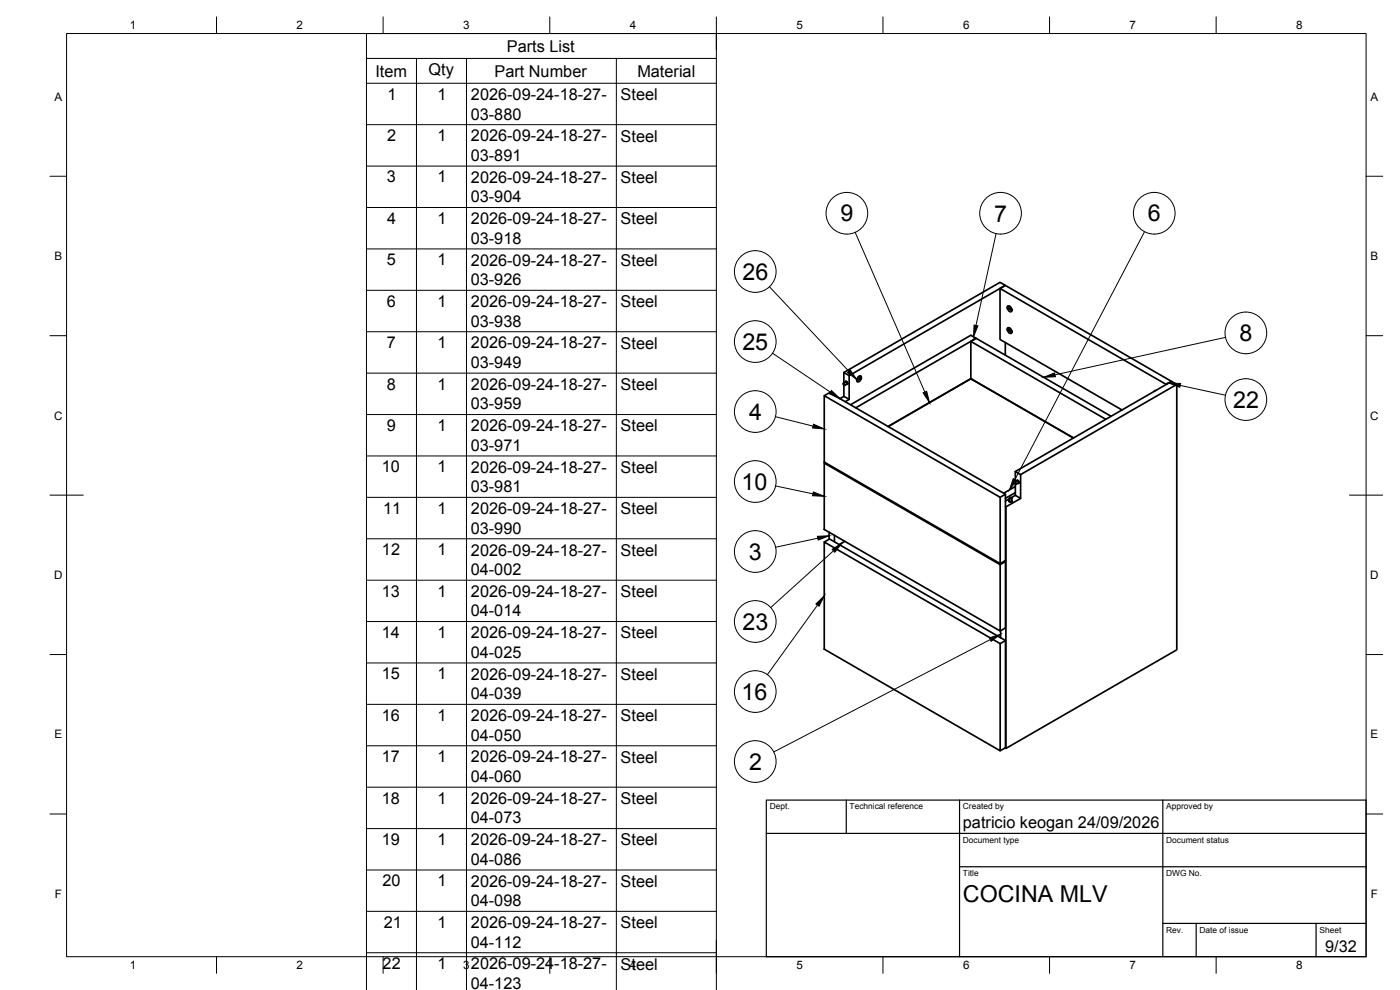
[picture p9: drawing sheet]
<svg xmlns="http://www.w3.org/2000/svg" width="420mm" height="297mm" viewBox="0 0 420 297" stroke-linecap="round" stroke-linejoin="round" font-family="sans-serif">
<!-- layer: Visible -->
<g fill="none" stroke="#000" stroke-width=".51">
<path d="M300.1 86.6l1.6-1 49.9 28.8-1.6 .9-49.9-28.7v15.3l36.6 21.1M302.3 98.9l.7 1.1h.4l.2-.3M302.3 92.4l.7 1.1h.4l.2-.3M302.4 98.9l1.3 .8v-.3l-1.4-.7 .2-.4 .5 .1 .6 1M302.4 92.4l1.3 .8M302.4 92.2l1.3 .8M302.4 98.7v.2M302.4 98.9l1.3 .6M302.5 98.8h.1M302.5 92.3h.1M302.6 98.3l-.1 .1M302.6 91.8h-.1"/>
<path d="M303.5 100h-.1M303.5 93.5h-.1M303.6 92.9l-.4-.8-.5-.3-.3 .1-.1 .2 1.4 .8v.2M247.4 118.7l52.8 30.5v19.9l-52.8-30.5zM247.4 118.7l1.6-.9 52.8 30.5v19.9l-1.6 .9M252 119.5l.2 .2M253.1 115l.8-.4 .3 .2v.4l-.8 .4M253.3 111.8l1.5 .9v7.1l-1.5-.9-1.2 .7M253.3 111.8l46.8-27.1 1.6 .9-46.9 27.1M253.3 111.8v3.1M253.3 115.6v3.3M253.7 114.7l.2-.3 .4 .4v.4l-.2 .1a.37 .37 0 0 0 .2-.6 .37 .37 0 0 0-.6 0"/>
<path d="M253.9 114.4l-.1 .1M254.4 115.3h-.1M254.8 119.8l-1.1 .7M257.3 114.5h.1M258.3 112.8v.1M258.3 113.3h.1M258.4 113.2l-1.3 .8M258.5 113.2l-1.4 .7v.3l1.3-.8M258.5 113.2l-.2-.4-.5 .1-.6 1M258.5 113.4l-.7 1.1h-.4l-.2-.3M291.3 113.6v.1M291.4 113.6v-11.2l40.5 23.4"/>
<path d="M291.4 102.4l1.5-.9 40.5 23.4M291.4 113.6l-24.9 14.4M291.4 113.6l30.8 17.8M291.8 113.9h.1M301.7 102.8v3.8M346.6 117.2h-.1M346.7 117.2l-.3 .2M353.2 115.3v79.7l-51.3 29.6v-72.5M247.4 138.9l52.8 30.5v19.9l-52.8-30.4zM247.6 138.8l-.2 .1M255.2 121.4l36.2-20.8 1.5 .9-36.1 20.9M266.6 128l24.8-14.3 30.7 17.7"/>
<path d="M248.8 159.7v2.1M301.8 148.3l-1.6 .9M302.8 150.3l.2-.1-.1 .2 .5 .2 .4-.2-.1-.2a.43 .43 0 0 1-.4 .5 .43 .43 0 0 1-.5-.4zM302.8 150.4h.1M303 149.4v.9l.3 .2 .4-.2v-.9M303 149.6l-1.2 .7M303.1 149.3l.6 .1-.5 .2-.2-.2zM303.8 150.4h.1M304.5 144.7l.8-.4 .4 .2v.4l-.8 .5M304.7 141.5l1.6 .9v7.1l-1.6-.9M304.7 141.5l46.9-27.1 1.6 .9-46.9 27.1M304.7 141.5v3.1"/>
<path d="M304.7 145.3v3.3M304.7 148.6l-1.1 .7M304.7 146l-3.5 2M304.7 147.8l-2.9 1.7M305.2 144.4l.1-.2 .5 .4v.3l-.3 .1a.37 .37 0 0 0 .2-.6 .37 .37 0 0 0-.5 0M305.4 144.1l-.1 .1M305.8 145h.1M306.3 149.5l-4.5 2.5M247.4 162.6l52.8 30.5v32.2l-52.8-30.5zM247.4 162.6l1.6-.9 52.8 30.5v32.2l-1.6 .9M250.4 160.6v1.9M253.6 162.4l-1.7 1"/>
<path d="M301.5 168.3l.3 .2v19.9l-1.6 .9M301.8 168.5l-1.6 .9M300.3 189.3v2.1M301.8 192.2l-1.6 .9M301.6 224.4l.3 .2"/>
<circle cx="253.3" cy="115.3" r=".26"/>
<circle cx="304.8" cy="145" r=".26"/>
</g>
<!-- layer: Visible Narrow -->
<path d="M302.4 98.9h.1M302.4 92.4h.1M302.6 91.8l.7 .2 .4 .9M302.6 98.3l.7 .2 .4 .9M303.7 93.1l-.2 .4M303.7 99.7h.1M303.7 99.7l-.2 .3M257.1 114.2h.1M257.1 114.2l.2 .3M258.3 112.8l-.7 .2-.5 .9M258.4 113.4h.1M346.8 117.2h-.2" fill="none" stroke="#000" stroke-width=".3"/>
<!-- layer: BORDER -->
<g fill="none" stroke="#000" stroke-width=".3">
<path d="M20 10.1h390v276.9h-390zM65 5.1v5M115 5.1v5M165 5.1v5M215 5.1v10M265 5.1v5M315 5.1v5M365 5.1v5M15 52.9h5M410 52.9h5M15 100.7h5M410 100.7h5"/>
<path d="M15 148.6h10M405 148.6h10M15 196.4h5M410 196.4h5M15 244.2h5M410 244.2h5M65 287v5M115 287v5M165 287v5M215 282.1v9.9M265 287v5M315 287v5"/>
<path d="M365 287v5"/>
</g>
<!-- layer: TITLEBLOCK -->
<path d="M230 240.1h180v46.9h-180zM230 250h180M254 240.1v9.9M288 240.1v46.9M349 240.1v46.9M288 260.1h122M349 277.1h61M359 277.1v9.9M395 277.1v9.9" fill="none" stroke="#000" stroke-width=".36"/>
<!-- layer: Parts Lists -->
<g fill="none" stroke="#000" stroke-width=".3">
<path d="M110 17.5h105M125 17.5v279.5M140 17.5v279.5M185 17.5v279.5M110 25h105M110 37.4h105M110 49.8h105M110 62.3h105M110 74.7h105M110 87.1h105M110 99.5h105M110 112h105"/>
<path d="M110 124.4h105M110 136.8h105M110 149.2h105M110 161.7h105M110 174.1h105M110 186.5h105M110 198.9h105M110 211.3h105M110 223.8h105M110 236.2h105M110 248.6h105M110 261h105"/>
<path d="M110 273.4h105M110 297v-286.9h105v286.9M110 285.9h105"/>
</g>
<!-- layer: Balloons -->
<g fill="none" stroke="#000" stroke-width=".3">
<circle cx="254.2" cy="64" r="6.3"/>
<circle cx="300.3" cy="64" r="6.3"/>
<circle cx="346.4" cy="64" r="6.3"/>
<circle cx="226.7" cy="81.5" r="6.3"/>
<circle cx="373.9" cy="99.9" r="6.3"/>
<circle cx="226.7" cy="102.5" r="6.3"/>
<circle cx="373.9" cy="119.9" r="6.3"/>
<circle cx="226.7" cy="123.5" r="6.3"/>
<circle cx="226.7" cy="144.5" r="6.3"/>
<circle cx="226.7" cy="165.5" r="6.3"/>
<circle cx="226.7" cy="186.5" r="6.3"/>
<circle cx="226.7" cy="207.5" r="6.3"/>
<circle cx="226.7" cy="228.5" r="6.3"/>
</g>
<!-- layer: 0 -->
<g fill="#000" stroke="#000" stroke-width=".3">
<path d="M292.3 97.5l1.2 .3-1.3 3.3zM249.5 117.2l2.6 2.4-3.2-1.5zM254.3 111.8l.9-.8 2 2.9zM277 117.9l1.1-.5 .9 3.4zM313.2 113.2l3.3-1.3 .2 1.1zM350.8 114.9l3.5 .2-.2 1.1zM244.1 127.3l3.3 1.4-3.5-.3zM244.1 147.6l3.3 1.3-3.6-.2zM304.1 143.6l1 .6-2.1 2.8zM245.3 160.9l3.6-.2-3.3 1.3zM249.7 164.8l3-1.9-2.2 2.8zM244.9 181.2l2.5-2.5-1.6 3.2z"/>
<path d="M296.9 191.4l3.4-1.1-2.8 2.1z"/>
</g>
<g fill="none" stroke="#000" stroke-width=".3">
<path d="M256.6 69.7l21 47.9M298.9 70.1l-6 27.5M343.5 69.5l-38.9 74.4M230.9 86l23.8 25.4M231.8 106l17.4 11.7M354.2 115.6l13.6 3M367.8 101.2l-51.2 11.3M232.7 125l11.3 2.9M232.7 145.8l11.3 2.4M245.4 161.5l-12.7 2.7M250.1 165.3l-18.8 17M245.3 181.6l-15 20.8"/>
<path d="M297.2 191.9l-65 33.7"/>
</g>
<g font-size="7">
<text x="252.2" y="66.4">9</text>
<text x="298.3" y="66.5">7</text>
<text x="344.5" y="66.4">6</text>
<text x="222.8" y="84">26</text>
<text x="222.8" y="105">25</text>
<text x="372" y="102.4">8</text>
<text x="224.8" y="126">4</text>
<text x="370.1" y="122.4">22</text>
<text x="222.5" y="147">10</text>
<text x="224.7" y="168">3</text>
<text x="222.8" y="189">23</text>
<text x="222.5" y="210">16</text>
<text x="224.8" y="231">2</text>
<text x="289" y="270.6">COCINA MLV</text>
</g>
<g font-size="4.9">
<text x="152.1" y="15.5">Parts List</text>
<text x="112.7" y="23">Item</text>
<text x="128.6" y="22.5">Qty</text>
<text x="148.4" y="23">Part Number</text>
<text x="191.3" y="23">Material</text>
<text x="116.3" y="29.9">1</text>
<text x="131.3" y="29.9">1</text>
<text x="141.3" y="35.9">03-880</text>
<text x="141.4" y="30">2026-09-24-18-27-</text>
<text x="186.3" y="30">Steel</text>
<text x="116.2" y="42.3">2</text>
<text x="131.3" y="42.3">1</text>
<text x="141.4" y="42.4">2026-09-24-18-27-</text>
<text x="186.3" y="42.5">Steel</text>
<text x="141.3" y="48.3">03-891</text>
<text x="116.1" y="54.7">3</text>
<text x="131.3" y="54.7">1</text>
<text x="141.4" y="54.8">2026-09-24-18-27-</text>
<text x="186.3" y="54.9">Steel</text>
<text x="141.3" y="60.7">03-904</text>
<text x="116.2" y="67.2">4</text>
<text x="131.3" y="67.2">1</text>
<text x="141.4" y="67.3">2026-09-24-18-27-</text>
<text x="186.3" y="67.3">Steel</text>
<text x="141.3" y="73.1">03-918</text>
<text x="116.1" y="79.6">5</text>
<text x="131.3" y="79.6">1</text>
<text x="141.4" y="79.7">2026-09-24-18-27-</text>
<text x="186.3" y="79.7">Steel</text>
<text x="141.3" y="85.5">03-926</text>
<text x="116.1" y="92">6</text>
<text x="131.3" y="92">1</text>
<text x="141.4" y="92.1">2026-09-24-18-27-</text>
<text x="186.3" y="92.2">Steel</text>
<text x="141.3" y="98">03-938</text>
<text x="116.1" y="104.4">7</text>
<text x="131.3" y="104.4">1</text>
<text x="141.4" y="104.5">2026-09-24-18-27-</text>
<text x="186.3" y="104.6">Steel</text>
<text x="141.3" y="110.4">03-949</text>
<text x="116.1" y="116.9">8</text>
<text x="131.3" y="116.9">1</text>
<text x="141.4" y="117">2026-09-24-18-27-</text>
<text x="186.3" y="117">Steel</text>
<text x="141.3" y="122.8">03-959</text>
<text x="116.1" y="129.3">9</text>
<text x="131.3" y="129.3">1</text>
<text x="141.4" y="129.4">2026-09-24-18-27-</text>
<text x="186.3" y="129.4">Steel</text>
<text x="141.3" y="135.2">03-971</text>
<text x="114.6" y="141.7">10</text>
<text x="131.3" y="141.7">1</text>
<text x="141.4" y="141.8">2026-09-24-18-27-</text>
<text x="186.3" y="141.9">Steel</text>
<text x="141.3" y="147.7">03-981</text>
<text x="115" y="154.1">11</text>
<text x="131.3" y="154.1">1</text>
<text x="141.4" y="154.2">2026-09-24-18-27-</text>
<text x="186.3" y="154.3">Steel</text>
<text x="141.3" y="160.1">03-990</text>
<text x="114.6" y="166.6">12</text>
<text x="131.3" y="166.6">1</text>
<text x="141.4" y="166.7">2026-09-24-18-27-</text>
<text x="186.3" y="166.7">Steel</text>
<text x="141.3" y="172.5">04-002</text>
<text x="114.6" y="179">13</text>
<text x="131.3" y="179">1</text>
<text x="141.4" y="179.1">2026-09-24-18-27-</text>
<text x="186.3" y="179.1">Steel</text>
<text x="141.3" y="184.9">04-014</text>
<text x="114.6" y="191.4">14</text>
<text x="131.3" y="191.4">1</text>
<text x="141.4" y="191.5">2026-09-24-18-27-</text>
<text x="186.3" y="191.5">Steel</text>
<text x="141.3" y="197.4">04-025</text>
<text x="114.6" y="203.8">15</text>
<text x="131.3" y="203.8">1</text>
<text x="141.4" y="203.9">2026-09-24-18-27-</text>
<text x="186.3" y="204">Steel</text>
<text x="141.3" y="209.8">04-039</text>
<text x="114.6" y="216.2">16</text>
<text x="131.3" y="216.2">1</text>
<text x="141.4" y="216.4">2026-09-24-18-27-</text>
<text x="186.3" y="216.4">Steel</text>
<text x="141.3" y="222.2">04-050</text>
<text x="114.6" y="228.7">17</text>
<text x="131.3" y="228.7">1</text>
<text x="141.4" y="228.8">2026-09-24-18-27-</text>
<text x="186.3" y="228.8">Steel</text>
<text x="141.3" y="234.6">04-060</text>
<text x="114.6" y="241.1">18</text>
<text x="131.3" y="241.1">1</text>
<text x="141.4" y="241.2">2026-09-24-18-27-</text>
<text x="186.3" y="241.2">Steel</text>
<text x="141.3" y="247">04-073</text>
<text x="289" y="248.5">patricio keogan 24/09/2026</text>
<text x="114.6" y="253.5">19</text>
<text x="131.3" y="253.5">1</text>
<text x="141.4" y="253.6">2026-09-24-18-27-</text>
<text x="186.3" y="253.7">Steel</text>
<text x="141.3" y="259.5">04-086</text>
<text x="114.8" y="265.9">20</text>
<text x="131.3" y="265.9">1</text>
<text x="141.4" y="266.1">2026-09-24-18-27-</text>
<text x="186.3" y="266.1">Steel</text>
<text x="141.3" y="271.9">04-098</text>
<text x="115.1" y="278.4">21</text>
<text x="131.3" y="278.4">1</text>
<text x="141.4" y="278.5">2026-09-24-18-27-</text>
<text x="186.3" y="278.5">Steel</text>
<text x="141.3" y="284.3">04-112</text>
<text x="397.7" y="285.7">9/32</text>
<text x="114.8" y="290.8">22</text>
<text x="131.3" y="290.8">1</text>
<text x="141.4" y="290.9">2026-09-24-18-27-</text>
<text x="186.3" y="290.9">Steel</text>
<text x="141.3" y="296.7">04-123</text>
</g>
<g font-size="3.5">
<text x="39" y="8.8">1</text>
<text x="89" y="8.8">2</text>
<text x="139" y="8.8">3</text>
<text x="189" y="8.8">4</text>
<text x="239" y="8.8">5</text>
<text x="289" y="8.8">6</text>
<text x="339" y="8.8">7</text>
<text x="389" y="8.8">8</text>
<text x="16.3" y="30.2">A</text>
<text x="411.3" y="30.2">A</text>
<text x="16.3" y="78">B</text>
<text x="411.3" y="78">B</text>
<text x="16.2" y="125.9">C</text>
<text x="411.2" y="125.9">C</text>
<text x="16.2" y="173.7">D</text>
<text x="411.2" y="173.7">D</text>
<text x="16.3" y="221.6">E</text>
<text x="411.3" y="221.6">E</text>
<text x="16.4" y="269.4">F</text>
<text x="411.4" y="269.4">F</text>
<text x="39" y="290.8">1</text>
<text x="89" y="290.8">2</text>
<text x="139" y="290.8">3</text>
<text x="189" y="290.8">4</text>
<text x="239" y="290.8">5</text>
<text x="289" y="290.8">6</text>
<text x="339" y="290.8">7</text>
<text x="389" y="290.8">8</text>
</g>
<g font-size="2.5">
<text x="231" y="242.9">Dept.</text>
<text x="255" y="242.9">Technical reference</text>
<text x="289" y="242.9">Created by</text>
<text x="350" y="242.9">Approved by</text>
<text x="289" y="252.8">Document type</text>
<text x="350" y="252.8">Document status</text>
<text x="289" y="262.9">Title</text>
<text x="350" y="262.9">DWG No.</text>
<text x="350" y="279.9">Rev.</text>
<text x="360" y="279.9">Date of issue</text>
<text x="396" y="279.9">Sheet</text>
</g>
</svg>
